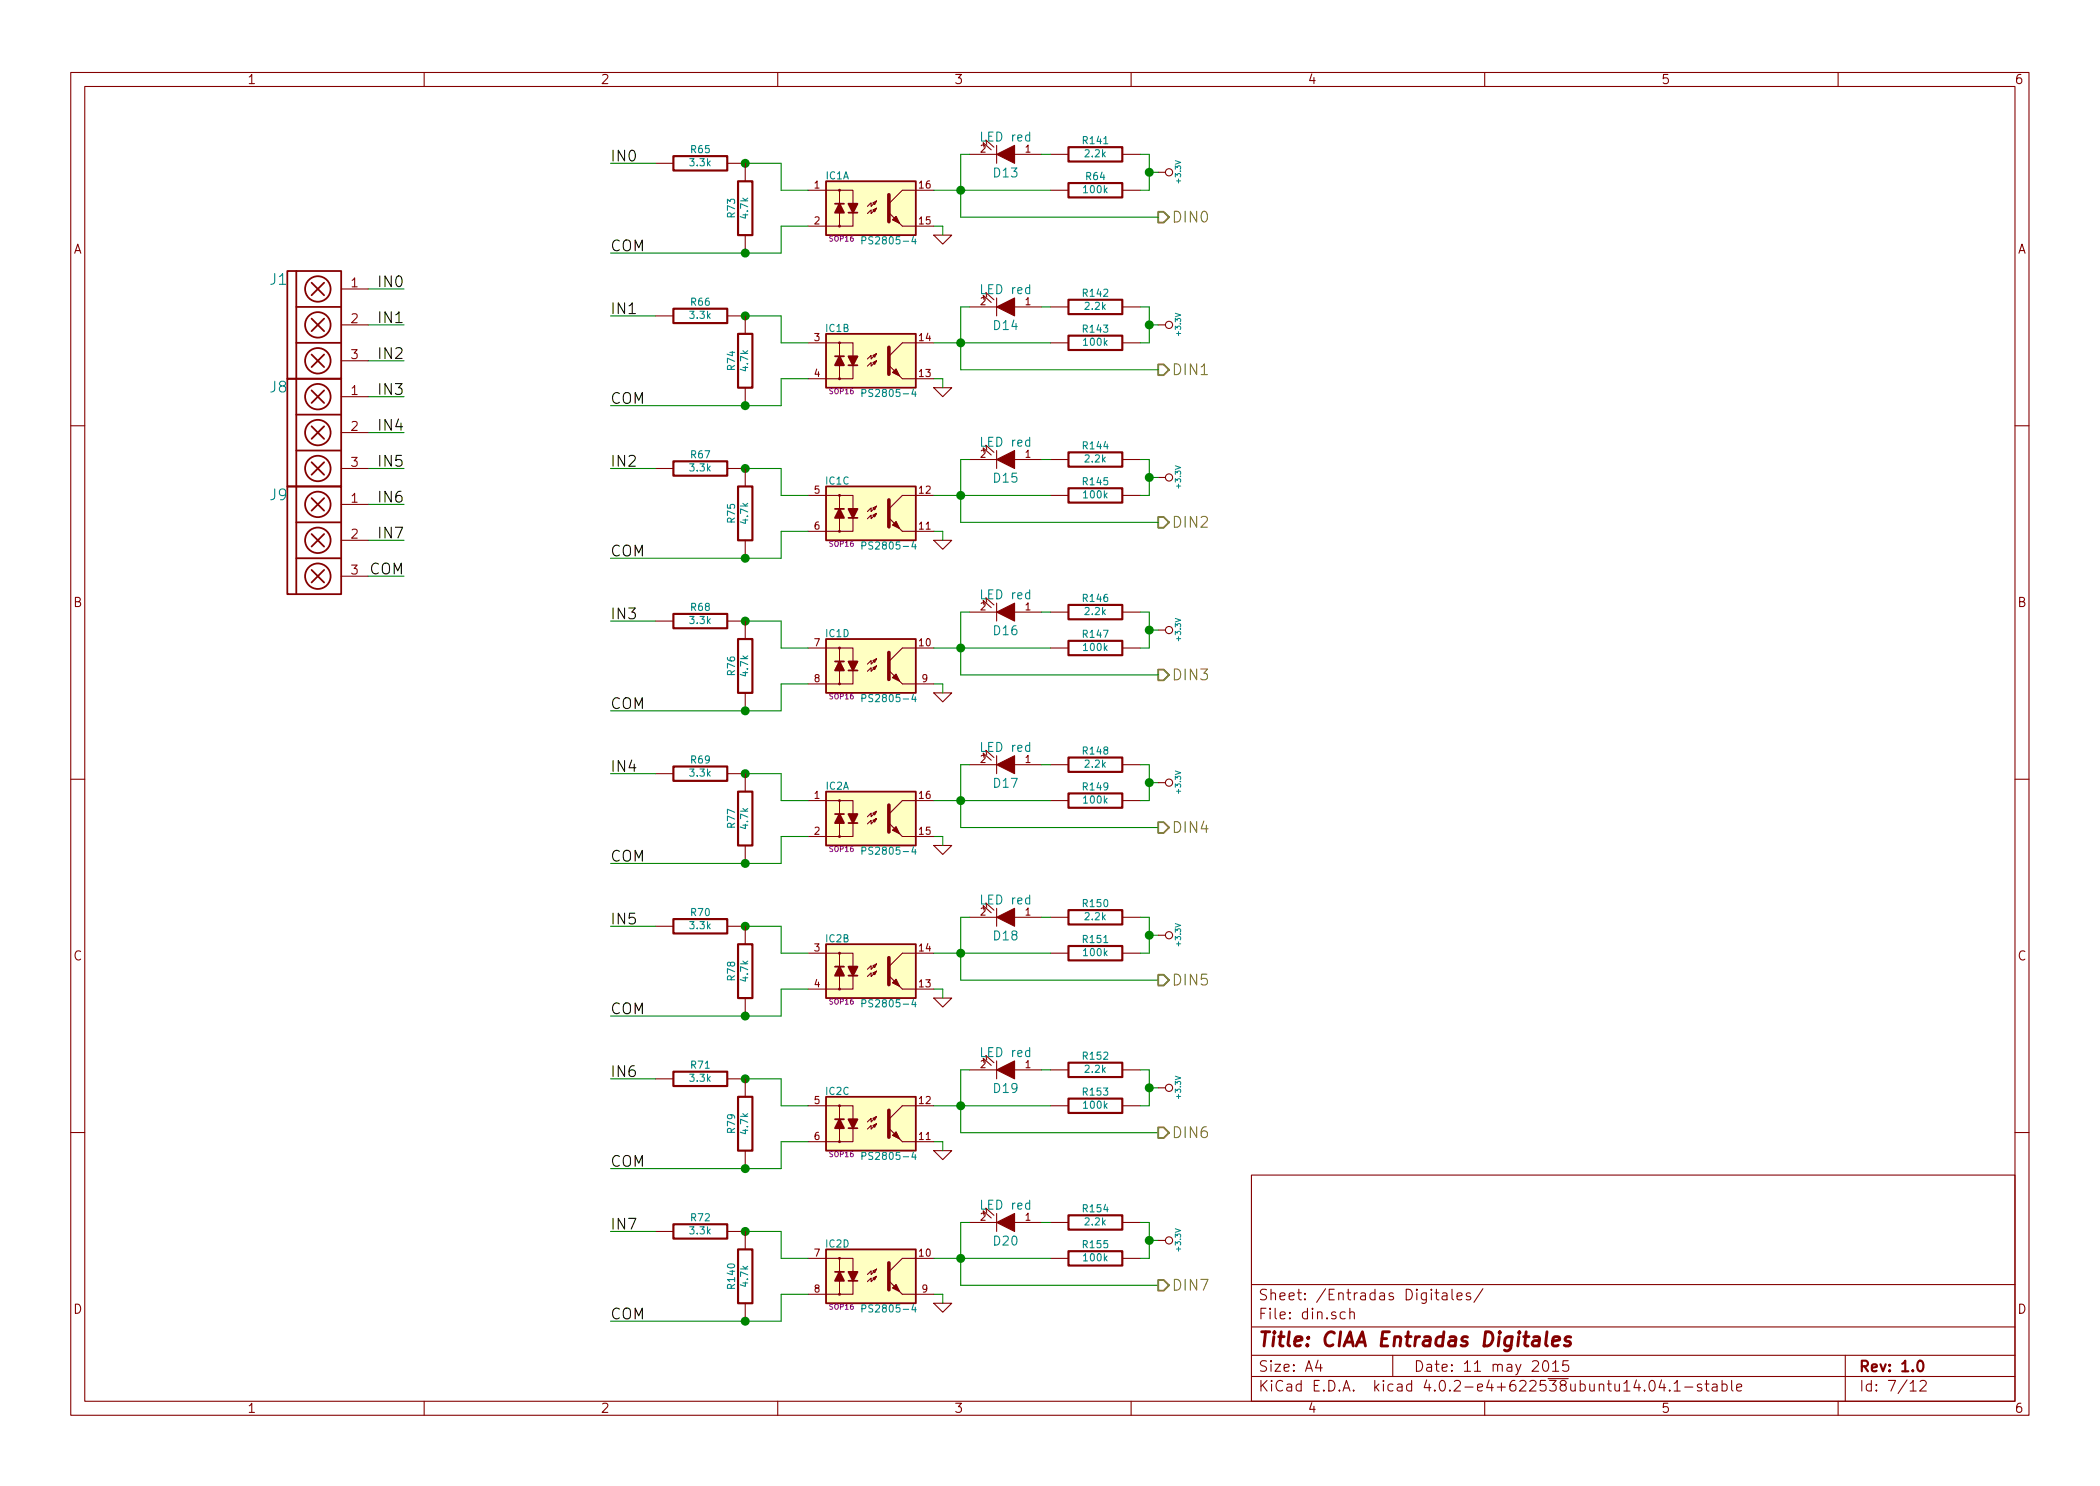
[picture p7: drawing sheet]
EESchema Schematic File Version 2
LIBS:ciaa-nxp-rescue
LIBS:power
LIBS:device
LIBS:transistors
LIBS:conn
LIBS:linear
LIBS:regul
LIBS:74xx
LIBS:cmos4000
LIBS:adc-dac
LIBS:memory
LIBS:xilinx
LIBS:microcontrollers
LIBS:dsp
LIBS:microchip
LIBS:analog_switches
LIBS:motorola
LIBS:texas
LIBS:intel
LIBS:audio
LIBS:interface
LIBS:digital-audio
LIBS:philips
LIBS:display
LIBS:cypress
LIBS:siliconi
LIBS:opto
LIBS:atmel
LIBS:contrib
LIBS:valves
LIBS:74LVC1G04GW
LIBS:amesser-ad
LIBS:amesser-cmos4000
LIBS:amesser-conn
LIBS:amesser-discrete
LIBS:amesser-linear
LIBS:amesser-power
LIBS:amesser-usb
LIBS:audio-vlsi
LIBS:bat54_c
LIBS:BLM15HG6015N1D
LIBS:g5v2
LIBS:lm2596
LIBS:mcu-nxp
LIBS:mcu-st
LIBS:MIC2025
LIBS:net-phy
LIBS:nsi50010yt1g
LIBS:PRTR5V0U2X
LIBS:regulators
LIBS:rs485_rs232_can
LIBS:s25fl032p0xmfi013
LIBS:SCHA5B0200
LIBS:Si50x
LIBS:Transil_diode
LIBS:w_device
LIBS:LPC4337JBD144
LIBS:IS42S16400F
LIBS:TXB0108
LIBS:FT2232H
LIBS:93CXX
LIBS:TJA1040
LIBS:tvs
LIBS:PBSS5240
LIBS:pbss5240xf
LIBS:sw_push
LIBS:mcp1416
LIBS:fqt13n06l
LIBS:ciaa-nxp-cache
EELAYER 25 0
EELAYER END
$Descr A4 11693 8268
encoding utf-8
Sheet 7 12
Title "CIAA Entradas Digitales"
Date "11 may 2015"
Rev "1.0"
Comp ""
Comment1 ""
Comment2 ""
Comment3 ""
Comment4 ""
$EndDescr
$Comp
L R-RESCUE-ciaa-nxp R65
U 1 1
P 3900 900
F 0 "R65" V 3980 900 40  0000 C CNN
F 1 "3.3k" V 3907 901 40  0000 C CNN
F 2 "~" V 3830 900 30  0000 C CNN
F 3 "~" H 3900 900 30  0000 C CNN
	1    3900 900 
	0    -1   -1   0   
$EndComp
$Comp
L R-RESCUE-ciaa-nxp R64
U 1 1
P 6100 1050
F 0 "R64" V 6180 1050 40  0000 C CNN
F 1 "100k" V 6107 1051 40  0000 C CNN
F 2 "~" V 6030 1050 30  0000 C CNN
F 3 "~" H 6100 1050 30  0000 C CNN
	1    6100 1050
	0    -1   -1   0   
$EndComp
$Comp
L GND-RESCUE-ciaa-nxp #PWR0137
U 1 1
P 5250 1300
F 0 "#PWR0137" H 5250 1300 30  0001 C CNN
F 1 "GND" H 5250 1230 30  0001 C CNN
F 2 "" H 5250 1300 60  0000 C CNN
F 3 "" H 5250 1300 60  0000 C CNN
	1    5250 1300
	1    0    0    -1  
$EndComp
Wire Wire Line
	5250 1300 5250 1250
Wire Wire Line
	5250 1250 5200 1250
Text Label 2250 3200 2    60   ~ 0
COM
Wire Wire Line
	2250 3200 2050 3200
Text HLabel 6450 1200 2    60   Output ~ 0
DIN0
$Comp
L +3.3V-RESCUE-ciaa-nxp #PWR0138
U 1 1
P 6450 950
F 0 "#PWR0138" H 6450 910 30  0001 C CNN
F 1 "+3.3V" H 6450 1060 30  0000 C CNN
F 2 "" H 6450 950 60  0000 C CNN
F 3 "" H 6450 950 60  0000 C CNN
	1    6450 950 
	0    1    1    0   
$EndComp
Wire Wire Line
	6400 1050 6350 1050
Wire Wire Line
	4150 900  4350 900 
Connection ~ 4150 900 
Wire Wire Line
	3650 900  3400 900 
Text Label 3400 900  0    60   ~ 0
IN0
Text Label 3400 1750 0    60   ~ 0
IN1
Text Label 2250 1600 2    60   ~ 0
IN0
Text Label 2250 1800 2    60   ~ 0
IN1
Text Label 3400 2600 0    60   ~ 0
IN2
Text Label 2250 2000 2    60   ~ 0
IN2
Text Label 3400 3450 0    60   ~ 0
IN3
Text Label 2250 2200 2    60   ~ 0
IN3
Wire Wire Line
	2050 1600 2250 1600
Wire Wire Line
	2050 1800 2250 1800
Wire Wire Line
	2250 2000 2050 2000
Wire Wire Line
	2050 2200 2250 2200
Wire Wire Line
	2250 2400 2050 2400
Wire Wire Line
	2250 2600 2050 2600
Wire Wire Line
	2250 2800 2050 2800
Wire Wire Line
	2250 3000 2050 3000
Text Label 3400 4300 0    60   ~ 0
IN4
Text Label 3400 5150 0    60   ~ 0
IN5
Text Label 3400 6000 0    60   ~ 0
IN6
Text Label 3400 6850 0    60   ~ 0
IN7
Text Label 2250 3000 2    60   ~ 0
IN7
Text Label 2250 2400 2    60   ~ 0
IN4
Text Label 2250 2600 2    60   ~ 0
IN5
Text Label 2250 2800 2    60   ~ 0
IN6
$Comp
L TB_1X3 J1
U 1 1
P 1700 1700
F 0 "J1" H 1550 1850 60  0000 C CNN
F 1 "TB_1X3" H 1750 1250 60  0001 C CNN
F 2 "~" H 1650 1750 60  0000 C CNN
F 3 "~" H 1650 1750 60  0000 C CNN
	1    1700 1700
	1    0    0    -1  
$EndComp
$Comp
L TB_1X3 J8
U 1 1
P 1700 2300
F 0 "J8" H 1550 2450 60  0000 C CNN
F 1 "TB_1X3" H 1750 1850 60  0001 C CNN
F 2 "~" H 1650 2350 60  0000 C CNN
F 3 "~" H 1650 2350 60  0000 C CNN
	1    1700 2300
	1    0    0    -1  
$EndComp
$Comp
L TB_1X3 J9
U 1 1
P 1700 2900
F 0 "J9" H 1550 3050 60  0000 C CNN
F 1 "TB_1X3" H 1750 2450 60  0001 C CNN
F 2 "~" H 1650 2950 60  0000 C CNN
F 3 "~" H 1650 2950 60  0000 C CNN
	1    1700 2900
	1    0    0    -1  
$EndComp
$Comp
L TLP290-4-RESCUE-ciaa-nxp IC1
U 1 1
P 4850 1150
F 0 "IC1" H 4662 1328 40  0000 C CNN
F 1 "PS2805-4" H 4949 966 40  0000 C CNN
F 2 "SOP16" H 4686 976 29  0000 C CNN
F 3 "" H 4850 1150 60  0000 C CNN
	1    4850 1150
	1    0    0    -1  
$EndComp
$Comp
L R-RESCUE-ciaa-nxp R73
U 1 1
P 4150 1150
F 0 "R73" V 4230 1150 40  0000 C CNN
F 1 "4.7k" V 4157 1151 40  0000 C CNN
F 2 "~" V 4080 1150 30  0000 C CNN
F 3 "~" H 4150 1150 30  0000 C CNN
	1    4150 1150
	-1   0    0    1   
$EndComp
Connection ~ 4150 1400
Text Label 3400 1400 0    60   ~ 0
COM
Wire Wire Line
	4350 900  4350 1050
Wire Wire Line
	4350 1050 4500 1050
Wire Wire Line
	3400 1400 4350 1400
Wire Wire Line
	4350 1400 4350 1250
Wire Wire Line
	4350 1250 4500 1250
$Comp
L LED-RESCUE-ciaa-nxp D13
U 1 1
P 5600 850
F 0 "D13" H 5600 950 50  0000 C CNN
F 1 "LED red" H 5600 750 50  0000 C CNN
F 2 "~" H 5600 850 60  0000 C CNN
F 3 "~" H 5600 850 60  0000 C CNN
	1    5600 850 
	-1   0    0    1   
$EndComp
$Comp
L R-RESCUE-ciaa-nxp R141
U 1 1
P 6100 850
F 0 "R141" V 6180 850 40  0000 C CNN
F 1 "2.2k" V 6107 851 40  0000 C CNN
F 2 "~" V 6030 850 30  0000 C CNN
F 3 "~" H 6100 850 30  0000 C CNN
	1    6100 850 
	0    -1   -1   0   
$EndComp
Wire Wire Line
	6400 850  6400 1050
Wire Wire Line
	6400 850  6350 850 
Wire Wire Line
	6450 950  6400 950 
Connection ~ 6400 950 
Wire Wire Line
	5800 850  5850 850 
Wire Wire Line
	5400 850  5350 850 
Wire Wire Line
	5350 850  5350 1200
Wire Wire Line
	5200 1050 5850 1050
Wire Wire Line
	5350 1200 6450 1200
Connection ~ 5350 1050
$Comp
L R-RESCUE-ciaa-nxp R66
U 1 1
P 3900 1750
F 0 "R66" V 3980 1750 40  0000 C CNN
F 1 "3.3k" V 3907 1751 40  0000 C CNN
F 2 "~" V 3830 1750 30  0000 C CNN
F 3 "~" H 3900 1750 30  0000 C CNN
	1    3900 1750
	0    -1   -1   0   
$EndComp
$Comp
L R-RESCUE-ciaa-nxp R143
U 1 1
P 6100 1900
F 0 "R143" V 6180 1900 40  0000 C CNN
F 1 "100k" V 6107 1901 40  0000 C CNN
F 2 "~" V 6030 1900 30  0000 C CNN
F 3 "~" H 6100 1900 30  0000 C CNN
	1    6100 1900
	0    -1   -1   0   
$EndComp
$Comp
L GND-RESCUE-ciaa-nxp #PWR0139
U 1 1
P 5250 2150
F 0 "#PWR0139" H 5250 2150 30  0001 C CNN
F 1 "GND" H 5250 2080 30  0001 C CNN
F 2 "" H 5250 2150 60  0000 C CNN
F 3 "" H 5250 2150 60  0000 C CNN
	1    5250 2150
	1    0    0    -1  
$EndComp
Wire Wire Line
	5250 2150 5250 2100
Wire Wire Line
	5250 2100 5200 2100
Text HLabel 6450 2050 2    60   Output ~ 0
DIN1
$Comp
L +3.3V-RESCUE-ciaa-nxp #PWR0140
U 1 1
P 6450 1800
F 0 "#PWR0140" H 6450 1760 30  0001 C CNN
F 1 "+3.3V" H 6450 1910 30  0000 C CNN
F 2 "" H 6450 1800 60  0000 C CNN
F 3 "" H 6450 1800 60  0000 C CNN
	1    6450 1800
	0    1    1    0   
$EndComp
Wire Wire Line
	6400 1900 6350 1900
Wire Wire Line
	4150 1750 4350 1750
Connection ~ 4150 1750
$Comp
L TLP290-4-RESCUE-ciaa-nxp IC1
U 2 1
P 4850 2000
F 0 "IC1" H 4662 2178 40  0000 C CNN
F 1 "PS2805-4" H 4949 1816 40  0000 C CNN
F 2 "SOP16" H 4686 1826 29  0000 C CNN
F 3 "" H 4850 2000 60  0000 C CNN
	2    4850 2000
	1    0    0    -1  
$EndComp
$Comp
L R-RESCUE-ciaa-nxp R74
U 1 1
P 4150 2000
F 0 "R74" V 4230 2000 40  0000 C CNN
F 1 "4.7k" V 4157 2001 40  0000 C CNN
F 2 "~" V 4080 2000 30  0000 C CNN
F 3 "~" H 4150 2000 30  0000 C CNN
	1    4150 2000
	-1   0    0    1   
$EndComp
Connection ~ 4150 2250
Wire Wire Line
	4350 1750 4350 1900
Wire Wire Line
	4350 1900 4500 1900
Wire Wire Line
	3400 2250 4350 2250
Wire Wire Line
	4350 2250 4350 2100
Wire Wire Line
	4350 2100 4500 2100
$Comp
L LED-RESCUE-ciaa-nxp D14
U 1 1
P 5600 1700
F 0 "D14" H 5600 1800 50  0000 C CNN
F 1 "LED red" H 5600 1600 50  0000 C CNN
F 2 "~" H 5600 1700 60  0000 C CNN
F 3 "~" H 5600 1700 60  0000 C CNN
	1    5600 1700
	-1   0    0    1   
$EndComp
$Comp
L R-RESCUE-ciaa-nxp R142
U 1 1
P 6100 1700
F 0 "R142" V 6180 1700 40  0000 C CNN
F 1 "2.2k" V 6107 1701 40  0000 C CNN
F 2 "~" V 6030 1700 30  0000 C CNN
F 3 "~" H 6100 1700 30  0000 C CNN
	1    6100 1700
	0    -1   -1   0   
$EndComp
Wire Wire Line
	6400 1700 6400 1900
Wire Wire Line
	6400 1700 6350 1700
Wire Wire Line
	6450 1800 6400 1800
Connection ~ 6400 1800
Wire Wire Line
	5800 1700 5850 1700
Wire Wire Line
	5400 1700 5350 1700
Wire Wire Line
	5350 1700 5350 2050
Wire Wire Line
	5200 1900 5850 1900
Wire Wire Line
	5350 2050 6450 2050
Connection ~ 5350 1900
Wire Wire Line
	3650 1750 3400 1750
$Comp
L R-RESCUE-ciaa-nxp R67
U 1 1
P 3900 2600
F 0 "R67" V 3980 2600 40  0000 C CNN
F 1 "3.3k" V 3907 2601 40  0000 C CNN
F 2 "~" V 3830 2600 30  0000 C CNN
F 3 "~" H 3900 2600 30  0000 C CNN
	1    3900 2600
	0    -1   -1   0   
$EndComp
$Comp
L R-RESCUE-ciaa-nxp R145
U 1 1
P 6100 2750
F 0 "R145" V 6180 2750 40  0000 C CNN
F 1 "100k" V 6107 2751 40  0000 C CNN
F 2 "~" V 6030 2750 30  0000 C CNN
F 3 "~" H 6100 2750 30  0000 C CNN
	1    6100 2750
	0    -1   -1   0   
$EndComp
$Comp
L GND-RESCUE-ciaa-nxp #PWR0141
U 1 1
P 5250 3000
F 0 "#PWR0141" H 5250 3000 30  0001 C CNN
F 1 "GND" H 5250 2930 30  0001 C CNN
F 2 "" H 5250 3000 60  0000 C CNN
F 3 "" H 5250 3000 60  0000 C CNN
	1    5250 3000
	1    0    0    -1  
$EndComp
Wire Wire Line
	5250 3000 5250 2950
Wire Wire Line
	5250 2950 5200 2950
Text HLabel 6450 2900 2    60   Output ~ 0
DIN2
$Comp
L +3.3V-RESCUE-ciaa-nxp #PWR0142
U 1 1
P 6450 2650
F 0 "#PWR0142" H 6450 2610 30  0001 C CNN
F 1 "+3.3V" H 6450 2760 30  0000 C CNN
F 2 "" H 6450 2650 60  0000 C CNN
F 3 "" H 6450 2650 60  0000 C CNN
	1    6450 2650
	0    1    1    0   
$EndComp
Wire Wire Line
	6400 2750 6350 2750
Wire Wire Line
	4150 2600 4350 2600
Connection ~ 4150 2600
Wire Wire Line
	3650 2600 3400 2600
$Comp
L TLP290-4-RESCUE-ciaa-nxp IC1
U 3 1
P 4850 2850
F 0 "IC1" H 4662 3028 40  0000 C CNN
F 1 "PS2805-4" H 4949 2666 40  0000 C CNN
F 2 "SOP16" H 4686 2676 29  0000 C CNN
F 3 "" H 4850 2850 60  0000 C CNN
	3    4850 2850
	1    0    0    -1  
$EndComp
$Comp
L R-RESCUE-ciaa-nxp R75
U 1 1
P 4150 2850
F 0 "R75" V 4230 2850 40  0000 C CNN
F 1 "4.7k" V 4157 2851 40  0000 C CNN
F 2 "~" V 4080 2850 30  0000 C CNN
F 3 "~" H 4150 2850 30  0000 C CNN
	1    4150 2850
	-1   0    0    1   
$EndComp
Connection ~ 4150 3100
Wire Wire Line
	4350 2600 4350 2750
Wire Wire Line
	4350 2750 4500 2750
Wire Wire Line
	3400 3100 4350 3100
Wire Wire Line
	4350 3100 4350 2950
Wire Wire Line
	4350 2950 4500 2950
$Comp
L LED-RESCUE-ciaa-nxp D15
U 1 1
P 5600 2550
F 0 "D15" H 5600 2650 50  0000 C CNN
F 1 "LED red" H 5600 2450 50  0000 C CNN
F 2 "~" H 5600 2550 60  0000 C CNN
F 3 "~" H 5600 2550 60  0000 C CNN
	1    5600 2550
	-1   0    0    1   
$EndComp
$Comp
L R-RESCUE-ciaa-nxp R144
U 1 1
P 6100 2550
F 0 "R144" V 6180 2550 40  0000 C CNN
F 1 "2.2k" V 6107 2551 40  0000 C CNN
F 2 "~" V 6030 2550 30  0000 C CNN
F 3 "~" H 6100 2550 30  0000 C CNN
	1    6100 2550
	0    -1   -1   0   
$EndComp
Wire Wire Line
	6400 2550 6400 2750
Wire Wire Line
	6400 2550 6350 2550
Wire Wire Line
	6450 2650 6400 2650
Connection ~ 6400 2650
Wire Wire Line
	5800 2550 5850 2550
Wire Wire Line
	5400 2550 5350 2550
Wire Wire Line
	5350 2550 5350 2900
Wire Wire Line
	5200 2750 5850 2750
Wire Wire Line
	5350 2900 6450 2900
Connection ~ 5350 2750
$Comp
L R-RESCUE-ciaa-nxp R68
U 1 1
P 3900 3450
F 0 "R68" V 3980 3450 40  0000 C CNN
F 1 "3.3k" V 3907 3451 40  0000 C CNN
F 2 "~" V 3830 3450 30  0000 C CNN
F 3 "~" H 3900 3450 30  0000 C CNN
	1    3900 3450
	0    -1   -1   0   
$EndComp
$Comp
L R-RESCUE-ciaa-nxp R147
U 1 1
P 6100 3600
F 0 "R147" V 6180 3600 40  0000 C CNN
F 1 "100k" V 6107 3601 40  0000 C CNN
F 2 "~" V 6030 3600 30  0000 C CNN
F 3 "~" H 6100 3600 30  0000 C CNN
	1    6100 3600
	0    -1   -1   0   
$EndComp
$Comp
L GND-RESCUE-ciaa-nxp #PWR0143
U 1 1
P 5250 3850
F 0 "#PWR0143" H 5250 3850 30  0001 C CNN
F 1 "GND" H 5250 3780 30  0001 C CNN
F 2 "" H 5250 3850 60  0000 C CNN
F 3 "" H 5250 3850 60  0000 C CNN
	1    5250 3850
	1    0    0    -1  
$EndComp
Wire Wire Line
	5250 3850 5250 3800
Wire Wire Line
	5250 3800 5200 3800
Text HLabel 6450 3750 2    60   Output ~ 0
DIN3
$Comp
L +3.3V-RESCUE-ciaa-nxp #PWR0144
U 1 1
P 6450 3500
F 0 "#PWR0144" H 6450 3460 30  0001 C CNN
F 1 "+3.3V" H 6450 3610 30  0000 C CNN
F 2 "" H 6450 3500 60  0000 C CNN
F 3 "" H 6450 3500 60  0000 C CNN
	1    6450 3500
	0    1    1    0   
$EndComp
Wire Wire Line
	6400 3600 6350 3600
Wire Wire Line
	4150 3450 4350 3450
Connection ~ 4150 3450
$Comp
L TLP290-4-RESCUE-ciaa-nxp IC1
U 4 1
P 4850 3700
F 0 "IC1" H 4662 3878 40  0000 C CNN
F 1 "PS2805-4" H 4949 3516 40  0000 C CNN
F 2 "SOP16" H 4686 3526 29  0000 C CNN
F 3 "" H 4850 3700 60  0000 C CNN
	4    4850 3700
	1    0    0    -1  
$EndComp
$Comp
L R-RESCUE-ciaa-nxp R76
U 1 1
P 4150 3700
F 0 "R76" V 4230 3700 40  0000 C CNN
F 1 "4.7k" V 4157 3701 40  0000 C CNN
F 2 "~" V 4080 3700 30  0000 C CNN
F 3 "~" H 4150 3700 30  0000 C CNN
	1    4150 3700
	-1   0    0    1   
$EndComp
Connection ~ 4150 3950
Wire Wire Line
	4350 3450 4350 3600
Wire Wire Line
	4350 3600 4500 3600
Wire Wire Line
	3400 3950 4350 3950
Wire Wire Line
	4350 3950 4350 3800
Wire Wire Line
	4350 3800 4500 3800
$Comp
L LED-RESCUE-ciaa-nxp D16
U 1 1
P 5600 3400
F 0 "D16" H 5600 3500 50  0000 C CNN
F 1 "LED red" H 5600 3300 50  0000 C CNN
F 2 "~" H 5600 3400 60  0000 C CNN
F 3 "~" H 5600 3400 60  0000 C CNN
	1    5600 3400
	-1   0    0    1   
$EndComp
$Comp
L R-RESCUE-ciaa-nxp R146
U 1 1
P 6100 3400
F 0 "R146" V 6180 3400 40  0000 C CNN
F 1 "2.2k" V 6107 3401 40  0000 C CNN
F 2 "~" V 6030 3400 30  0000 C CNN
F 3 "~" H 6100 3400 30  0000 C CNN
	1    6100 3400
	0    -1   -1   0   
$EndComp
Wire Wire Line
	6400 3400 6400 3600
Wire Wire Line
	6400 3400 6350 3400
Wire Wire Line
	6450 3500 6400 3500
Connection ~ 6400 3500
Wire Wire Line
	5800 3400 5850 3400
Wire Wire Line
	5400 3400 5350 3400
Wire Wire Line
	5350 3400 5350 3750
Wire Wire Line
	5200 3600 5850 3600
Wire Wire Line
	5350 3750 6450 3750
Connection ~ 5350 3600
Wire Wire Line
	3650 3450 3400 3450
$Comp
L R-RESCUE-ciaa-nxp R69
U 1 1
P 3900 4300
F 0 "R69" V 3980 4300 40  0000 C CNN
F 1 "3.3k" V 3907 4301 40  0000 C CNN
F 2 "~" V 3830 4300 30  0000 C CNN
F 3 "~" H 3900 4300 30  0000 C CNN
	1    3900 4300
	0    -1   -1   0   
$EndComp
$Comp
L R-RESCUE-ciaa-nxp R149
U 1 1
P 6100 4450
F 0 "R149" V 6180 4450 40  0000 C CNN
F 1 "100k" V 6107 4451 40  0000 C CNN
F 2 "~" V 6030 4450 30  0000 C CNN
F 3 "~" H 6100 4450 30  0000 C CNN
	1    6100 4450
	0    -1   -1   0   
$EndComp
$Comp
L GND-RESCUE-ciaa-nxp #PWR0145
U 1 1
P 5250 4700
F 0 "#PWR0145" H 5250 4700 30  0001 C CNN
F 1 "GND" H 5250 4630 30  0001 C CNN
F 2 "" H 5250 4700 60  0000 C CNN
F 3 "" H 5250 4700 60  0000 C CNN
	1    5250 4700
	1    0    0    -1  
$EndComp
Wire Wire Line
	5250 4700 5250 4650
Wire Wire Line
	5250 4650 5200 4650
Wire Wire Line
	6400 4450 6350 4450
Wire Wire Line
	4150 4300 4350 4300
Connection ~ 4150 4300
$Comp
L TLP290-4-RESCUE-ciaa-nxp IC2
U 1 1
P 4850 4550
F 0 "IC2" H 4662 4728 40  0000 C CNN
F 1 "PS2805-4" H 4949 4366 40  0000 C CNN
F 2 "SOP16" H 4686 4376 29  0000 C CNN
F 3 "" H 4850 4550 60  0000 C CNN
	1    4850 4550
	1    0    0    -1  
$EndComp
$Comp
L R-RESCUE-ciaa-nxp R77
U 1 1
P 4150 4550
F 0 "R77" V 4230 4550 40  0000 C CNN
F 1 "4.7k" V 4157 4551 40  0000 C CNN
F 2 "~" V 4080 4550 30  0000 C CNN
F 3 "~" H 4150 4550 30  0000 C CNN
	1    4150 4550
	-1   0    0    1   
$EndComp
Connection ~ 4150 4800
Wire Wire Line
	4350 4300 4350 4450
Wire Wire Line
	4350 4450 4500 4450
Wire Wire Line
	3400 4800 4350 4800
Wire Wire Line
	4350 4800 4350 4650
Wire Wire Line
	4350 4650 4500 4650
$Comp
L LED-RESCUE-ciaa-nxp D17
U 1 1
P 5600 4250
F 0 "D17" H 5600 4350 50  0000 C CNN
F 1 "LED red" H 5600 4150 50  0000 C CNN
F 2 "~" H 5600 4250 60  0000 C CNN
F 3 "~" H 5600 4250 60  0000 C CNN
	1    5600 4250
	-1   0    0    1   
$EndComp
$Comp
L R-RESCUE-ciaa-nxp R148
U 1 1
P 6100 4250
F 0 "R148" V 6180 4250 40  0000 C CNN
F 1 "2.2k" V 6107 4251 40  0000 C CNN
F 2 "~" V 6030 4250 30  0000 C CNN
F 3 "~" H 6100 4250 30  0000 C CNN
	1    6100 4250
	0    -1   -1   0   
$EndComp
Wire Wire Line
	6400 4250 6400 4450
Wire Wire Line
	6400 4250 6350 4250
Wire Wire Line
	6450 4350 6400 4350
Connection ~ 6400 4350
Wire Wire Line
	5800 4250 5850 4250
Wire Wire Line
	5400 4250 5350 4250
Wire Wire Line
	5350 4250 5350 4600
Wire Wire Line
	5200 4450 5850 4450
Wire Wire Line
	5350 4600 6450 4600
Connection ~ 5350 4450
$Comp
L R-RESCUE-ciaa-nxp R70
U 1 1
P 3900 5150
F 0 "R70" V 3980 5150 40  0000 C CNN
F 1 "3.3k" V 3907 5151 40  0000 C CNN
F 2 "~" V 3830 5150 30  0000 C CNN
F 3 "~" H 3900 5150 30  0000 C CNN
	1    3900 5150
	0    -1   -1   0   
$EndComp
$Comp
L R-RESCUE-ciaa-nxp R151
U 1 1
P 6100 5300
F 0 "R151" V 6180 5300 40  0000 C CNN
F 1 "100k" V 6107 5301 40  0000 C CNN
F 2 "~" V 6030 5300 30  0000 C CNN
F 3 "~" H 6100 5300 30  0000 C CNN
	1    6100 5300
	0    -1   -1   0   
$EndComp
$Comp
L GND-RESCUE-ciaa-nxp #PWR0146
U 1 1
P 5250 5550
F 0 "#PWR0146" H 5250 5550 30  0001 C CNN
F 1 "GND" H 5250 5480 30  0001 C CNN
F 2 "" H 5250 5550 60  0000 C CNN
F 3 "" H 5250 5550 60  0000 C CNN
	1    5250 5550
	1    0    0    -1  
$EndComp
Wire Wire Line
	5250 5550 5250 5500
Wire Wire Line
	5250 5500 5200 5500
Wire Wire Line
	6400 5300 6350 5300
Wire Wire Line
	4150 5150 4350 5150
Connection ~ 4150 5150
$Comp
L TLP290-4-RESCUE-ciaa-nxp IC2
U 2 1
P 4850 5400
F 0 "IC2" H 4662 5578 40  0000 C CNN
F 1 "PS2805-4" H 4949 5216 40  0000 C CNN
F 2 "SOP16" H 4686 5226 29  0000 C CNN
F 3 "" H 4850 5400 60  0000 C CNN
	2    4850 5400
	1    0    0    -1  
$EndComp
$Comp
L R-RESCUE-ciaa-nxp R78
U 1 1
P 4150 5400
F 0 "R78" V 4230 5400 40  0000 C CNN
F 1 "4.7k" V 4157 5401 40  0000 C CNN
F 2 "~" V 4080 5400 30  0000 C CNN
F 3 "~" H 4150 5400 30  0000 C CNN
	1    4150 5400
	-1   0    0    1   
$EndComp
Connection ~ 4150 5650
Wire Wire Line
	4350 5150 4350 5300
Wire Wire Line
	4350 5300 4500 5300
Wire Wire Line
	3400 5650 4350 5650
Wire Wire Line
	4350 5650 4350 5500
Wire Wire Line
	4350 5500 4500 5500
$Comp
L LED-RESCUE-ciaa-nxp D18
U 1 1
P 5600 5100
F 0 "D18" H 5600 5200 50  0000 C CNN
F 1 "LED red" H 5600 5000 50  0000 C CNN
F 2 "~" H 5600 5100 60  0000 C CNN
F 3 "~" H 5600 5100 60  0000 C CNN
	1    5600 5100
	-1   0    0    1   
$EndComp
$Comp
L R-RESCUE-ciaa-nxp R150
U 1 1
P 6100 5100
F 0 "R150" V 6180 5100 40  0000 C CNN
F 1 "2.2k" V 6107 5101 40  0000 C CNN
F 2 "~" V 6030 5100 30  0000 C CNN
F 3 "~" H 6100 5100 30  0000 C CNN
	1    6100 5100
	0    -1   -1   0   
$EndComp
Wire Wire Line
	6400 5100 6400 5300
Wire Wire Line
	6400 5100 6350 5100
Wire Wire Line
	6450 5200 6400 5200
Connection ~ 6400 5200
Wire Wire Line
	5800 5100 5850 5100
Wire Wire Line
	5400 5100 5350 5100
Wire Wire Line
	5350 5100 5350 5450
Wire Wire Line
	5200 5300 5850 5300
Wire Wire Line
	5350 5450 6450 5450
Connection ~ 5350 5300
$Comp
L R-RESCUE-ciaa-nxp R71
U 1 1
P 3900 6000
F 0 "R71" V 3980 6000 40  0000 C CNN
F 1 "3.3k" V 3907 6001 40  0000 C CNN
F 2 "~" V 3830 6000 30  0000 C CNN
F 3 "~" H 3900 6000 30  0000 C CNN
	1    3900 6000
	0    -1   -1   0   
$EndComp
$Comp
L R-RESCUE-ciaa-nxp R153
U 1 1
P 6100 6150
F 0 "R153" V 6180 6150 40  0000 C CNN
F 1 "100k" V 6107 6151 40  0000 C CNN
F 2 "~" V 6030 6150 30  0000 C CNN
F 3 "~" H 6100 6150 30  0000 C CNN
	1    6100 6150
	0    -1   -1   0   
$EndComp
$Comp
L GND-RESCUE-ciaa-nxp #PWR0147
U 1 1
P 5250 6400
F 0 "#PWR0147" H 5250 6400 30  0001 C CNN
F 1 "GND" H 5250 6330 30  0001 C CNN
F 2 "" H 5250 6400 60  0000 C CNN
F 3 "" H 5250 6400 60  0000 C CNN
	1    5250 6400
	1    0    0    -1  
$EndComp
Wire Wire Line
	5250 6400 5250 6350
Wire Wire Line
	5250 6350 5200 6350
Wire Wire Line
	6400 6150 6350 6150
Wire Wire Line
	4150 6000 4350 6000
Connection ~ 4150 6000
$Comp
L TLP290-4-RESCUE-ciaa-nxp IC2
U 3 1
P 4850 6250
F 0 "IC2" H 4662 6428 40  0000 C CNN
F 1 "PS2805-4" H 4949 6066 40  0000 C CNN
F 2 "SOP16" H 4686 6076 29  0000 C CNN
F 3 "" H 4850 6250 60  0000 C CNN
	3    4850 6250
	1    0    0    -1  
$EndComp
$Comp
L R-RESCUE-ciaa-nxp R79
U 1 1
P 4150 6250
F 0 "R79" V 4230 6250 40  0000 C CNN
F 1 "4.7k" V 4157 6251 40  0000 C CNN
F 2 "~" V 4080 6250 30  0000 C CNN
F 3 "~" H 4150 6250 30  0000 C CNN
	1    4150 6250
	-1   0    0    1   
$EndComp
Connection ~ 4150 6500
Wire Wire Line
	4350 6000 4350 6150
Wire Wire Line
	4350 6150 4500 6150
Wire Wire Line
	3400 6500 4350 6500
Wire Wire Line
	4350 6500 4350 6350
Wire Wire Line
	4350 6350 4500 6350
$Comp
L LED-RESCUE-ciaa-nxp D19
U 1 1
P 5600 5950
F 0 "D19" H 5600 6050 50  0000 C CNN
F 1 "LED red" H 5600 5850 50  0000 C CNN
F 2 "~" H 5600 5950 60  0000 C CNN
F 3 "~" H 5600 5950 60  0000 C CNN
	1    5600 5950
	-1   0    0    1   
$EndComp
$Comp
L R-RESCUE-ciaa-nxp R152
U 1 1
P 6100 5950
F 0 "R152" V 6180 5950 40  0000 C CNN
F 1 "2.2k" V 6107 5951 40  0000 C CNN
F 2 "~" V 6030 5950 30  0000 C CNN
F 3 "~" H 6100 5950 30  0000 C CNN
	1    6100 5950
	0    -1   -1   0   
$EndComp
Wire Wire Line
	6400 5950 6400 6150
Wire Wire Line
	6400 5950 6350 5950
Wire Wire Line
	6450 6050 6400 6050
Connection ~ 6400 6050
Wire Wire Line
	5800 5950 5850 5950
Wire Wire Line
	5400 5950 5350 5950
Wire Wire Line
	5350 5950 5350 6300
Wire Wire Line
	5200 6150 5850 6150
Wire Wire Line
	5350 6300 6450 6300
Connection ~ 5350 6150
$Comp
L R-RESCUE-ciaa-nxp R72
U 1 1
P 3900 6850
F 0 "R72" V 3980 6850 40  0000 C CNN
F 1 "3.3k" V 3907 6851 40  0000 C CNN
F 2 "~" V 3830 6850 30  0000 C CNN
F 3 "~" H 3900 6850 30  0000 C CNN
	1    3900 6850
	0    -1   -1   0   
$EndComp
$Comp
L R-RESCUE-ciaa-nxp R155
U 1 1
P 6100 7000
F 0 "R155" V 6180 7000 40  0000 C CNN
F 1 "100k" V 6107 7001 40  0000 C CNN
F 2 "~" V 6030 7000 30  0000 C CNN
F 3 "~" H 6100 7000 30  0000 C CNN
	1    6100 7000
	0    -1   -1   0   
$EndComp
$Comp
L GND-RESCUE-ciaa-nxp #PWR0148
U 1 1
P 5250 7250
F 0 "#PWR0148" H 5250 7250 30  0001 C CNN
F 1 "GND" H 5250 7180 30  0001 C CNN
F 2 "" H 5250 7250 60  0000 C CNN
F 3 "" H 5250 7250 60  0000 C CNN
	1    5250 7250
	1    0    0    -1  
$EndComp
Wire Wire Line
	5250 7250 5250 7200
Wire Wire Line
	5250 7200 5200 7200
Wire Wire Line
	6400 7000 6350 7000
Wire Wire Line
	4150 6850 4350 6850
Connection ~ 4150 6850
$Comp
L TLP290-4-RESCUE-ciaa-nxp IC2
U 4 1
P 4850 7100
F 0 "IC2" H 4662 7278 40  0000 C CNN
F 1 "PS2805-4" H 4949 6916 40  0000 C CNN
F 2 "SOP16" H 4686 6926 29  0000 C CNN
F 3 "" H 4850 7100 60  0000 C CNN
	4    4850 7100
	1    0    0    -1  
$EndComp
$Comp
L R-RESCUE-ciaa-nxp R140
U 1 1
P 4150 7100
F 0 "R140" V 4230 7100 40  0000 C CNN
F 1 "4.7k" V 4157 7101 40  0000 C CNN
F 2 "~" V 4080 7100 30  0000 C CNN
F 3 "~" H 4150 7100 30  0000 C CNN
	1    4150 7100
	-1   0    0    1   
$EndComp
Connection ~ 4150 7350
Wire Wire Line
	4350 6850 4350 7000
Wire Wire Line
	4350 7000 4500 7000
Wire Wire Line
	3400 7350 4350 7350
Wire Wire Line
	4350 7350 4350 7200
Wire Wire Line
	4350 7200 4500 7200
$Comp
L LED-RESCUE-ciaa-nxp D20
U 1 1
P 5600 6800
F 0 "D20" H 5600 6900 50  0000 C CNN
F 1 "LED red" H 5600 6700 50  0000 C CNN
F 2 "~" H 5600 6800 60  0000 C CNN
F 3 "~" H 5600 6800 60  0000 C CNN
	1    5600 6800
	-1   0    0    1   
$EndComp
$Comp
L R-RESCUE-ciaa-nxp R154
U 1 1
P 6100 6800
F 0 "R154" V 6180 6800 40  0000 C CNN
F 1 "2.2k" V 6107 6801 40  0000 C CNN
F 2 "~" V 6030 6800 30  0000 C CNN
F 3 "~" H 6100 6800 30  0000 C CNN
	1    6100 6800
	0    -1   -1   0   
$EndComp
Wire Wire Line
	6400 6800 6400 7000
Wire Wire Line
	6400 6800 6350 6800
Wire Wire Line
	6450 6900 6400 6900
Connection ~ 6400 6900
Wire Wire Line
	5800 6800 5850 6800
Wire Wire Line
	5400 6800 5350 6800
Wire Wire Line
	5350 6800 5350 7150
Wire Wire Line
	5200 7000 5850 7000
Wire Wire Line
	5350 7150 6450 7150
Connection ~ 5350 7000
Text Label 3400 2250 0    60   ~ 0
COM
Text Label 3400 3100 0    60   ~ 0
COM
Text Label 3400 3950 0    60   ~ 0
COM
Text Label 3400 4800 0    60   ~ 0
COM
Text Label 3400 5650 0    60   ~ 0
COM
Wire Wire Line
	3400 5150 3650 5150
Wire Wire Line
	3400 4300 3650 4300
Wire Wire Line
	3650 6000 3400 6000
Text Label 3400 6500 0    60   ~ 0
COM
Text Label 3400 7350 0    60   ~ 0
COM
Wire Wire Line
	3400 6850 3650 6850
$Comp
L +3.3V-RESCUE-ciaa-nxp #PWR0149
U 1 1
P 6450 4350
F 0 "#PWR0149" H 6450 4310 30  0001 C CNN
F 1 "+3.3V" H 6450 4460 30  0000 C CNN
F 2 "" H 6450 4350 60  0000 C CNN
F 3 "" H 6450 4350 60  0000 C CNN
	1    6450 4350
	0    1    1    0   
$EndComp
Text HLabel 6450 4600 2    60   Output ~ 0
DIN4
$Comp
L +3.3V-RESCUE-ciaa-nxp #PWR0150
U 1 1
P 6450 5200
F 0 "#PWR0150" H 6450 5160 30  0001 C CNN
F 1 "+3.3V" H 6450 5310 30  0000 C CNN
F 2 "" H 6450 5200 60  0000 C CNN
F 3 "" H 6450 5200 60  0000 C CNN
	1    6450 5200
	0    1    1    0   
$EndComp
$Comp
L +3.3V-RESCUE-ciaa-nxp #PWR0151
U 1 1
P 6450 6050
F 0 "#PWR0151" H 6450 6010 30  0001 C CNN
F 1 "+3.3V" H 6450 6160 30  0000 C CNN
F 2 "" H 6450 6050 60  0000 C CNN
F 3 "" H 6450 6050 60  0000 C CNN
	1    6450 6050
	0    1    1    0   
$EndComp
$Comp
L +3.3V-RESCUE-ciaa-nxp #PWR0152
U 1 1
P 6450 6900
F 0 "#PWR0152" H 6450 6860 30  0001 C CNN
F 1 "+3.3V" H 6450 7010 30  0000 C CNN
F 2 "" H 6450 6900 60  0000 C CNN
F 3 "" H 6450 6900 60  0000 C CNN
	1    6450 6900
	0    1    1    0   
$EndComp
Text HLabel 6450 5450 2    60   Output ~ 0
DIN5
Text HLabel 6450 6300 2    60   Output ~ 0
DIN6
Text HLabel 6450 7150 2    60   Output ~ 0
DIN7
$EndSCHEMATC
